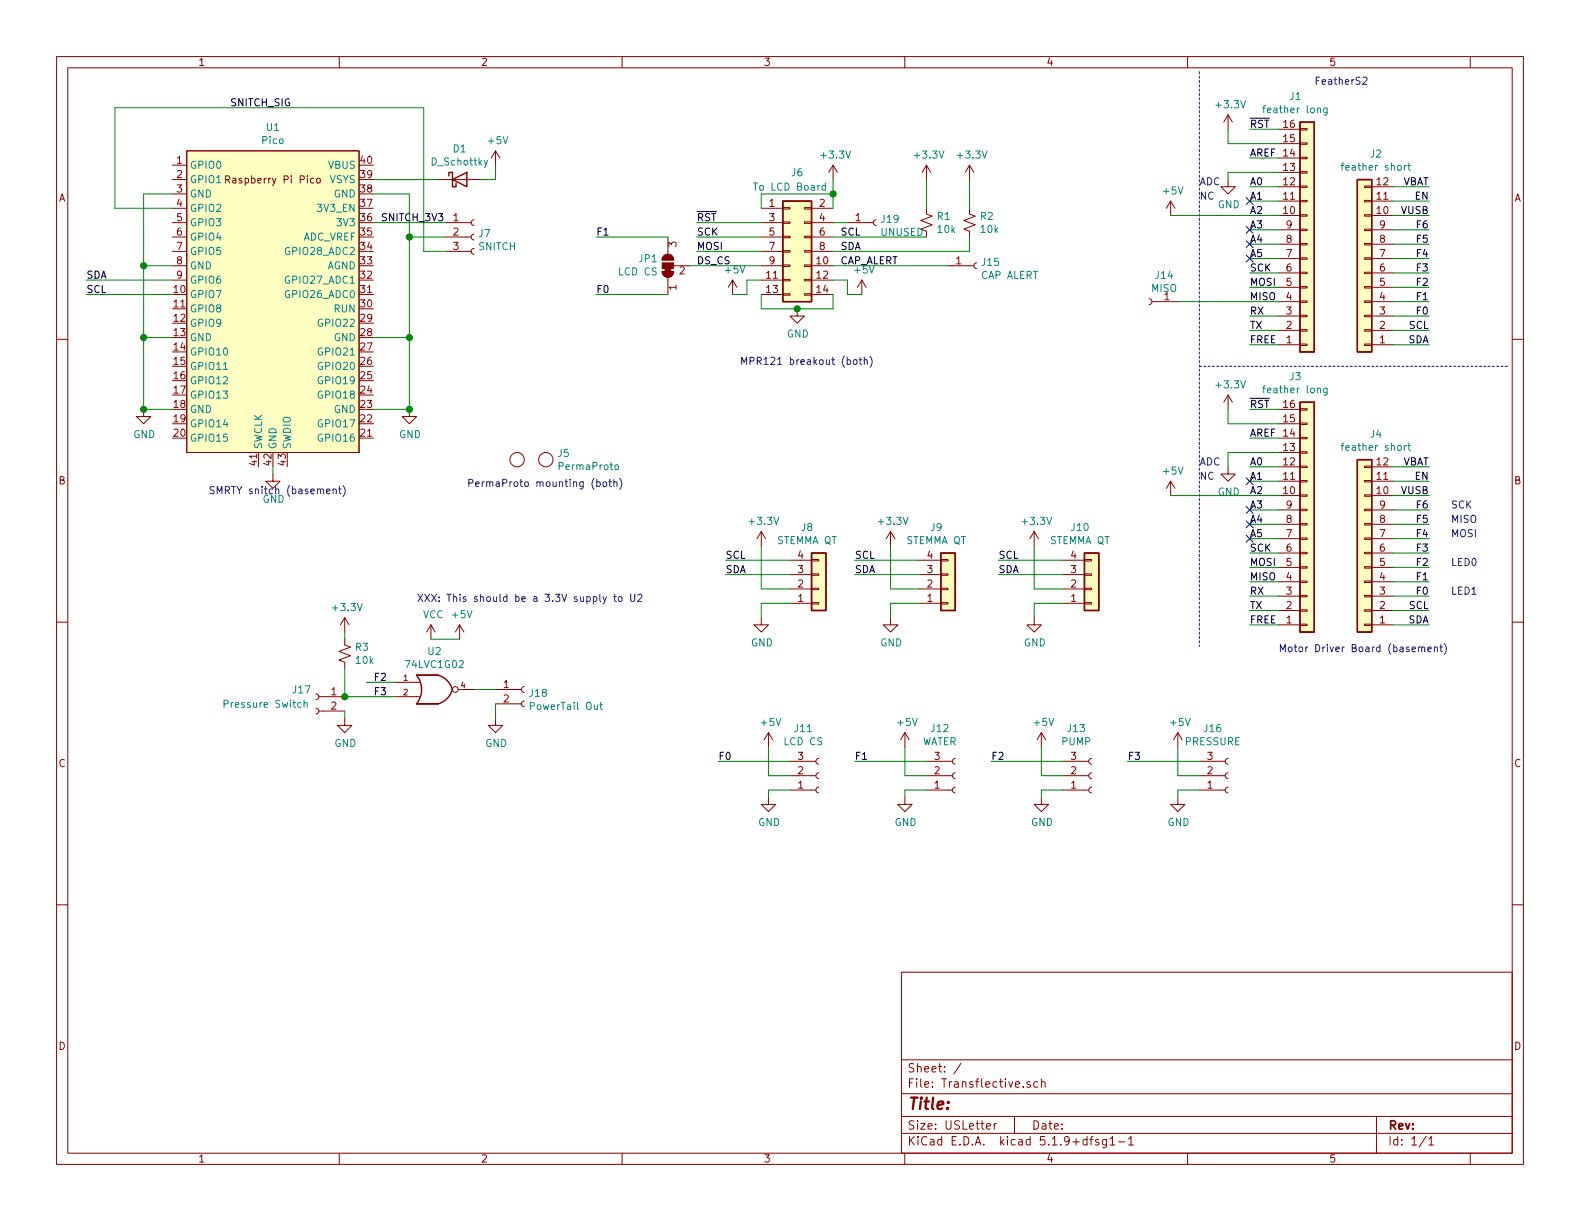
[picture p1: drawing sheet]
EESchema Schematic File Version 4
LIBS:Transflective-cache
EELAYER 26 0
EELAYER END
$Descr USLetter 11000 8500
encoding utf-8
Sheet 1 1
Title ""
Date ""
Rev ""
Comp ""
Comment1 ""
Comment2 ""
Comment3 ""
Comment4 ""
$EndDescr
$Comp
L Connector_Generic:Conn_01x16 J1
U 1 1
P 9100 1700
F 0 "J1" H 9019 675 50  0000 C CNN
F 1 "feather long" H 9019 766 50  0000 C CNN
F 2 "Connector_PinHeader_2.54mm:PinHeader_1x16_P2.54mm_Vertical" H 9100 1700 50  0001 C CNN
F 3 "~" H 9100 1700 50  0001 C CNN
	1    9100 1700
	1    0    0    1   
$EndComp
$Comp
L Connector_Generic:Conn_01x12 J2
U 1 1
P 9500 1900
F 0 "J2" H 9420 1075 50  0000 C CNN
F 1 "feather short" H 9420 1166 50  0000 C CNN
F 2 "Connector_PinHeader_2.54mm:PinHeader_1x12_P2.54mm_Vertical" H 9500 1900 50  0001 C CNN
F 3 "~" H 9500 1900 50  0001 C CNN
	1    9500 1900
	-1   0    0    1   
$EndComp
Text Label 8700 900  0    50   ~ 0
~RST
Text Label 8700 1100 0    50   ~ 0
AREF
Text Label 8700 1300 0    50   ~ 0
A0
Text Label 8700 1400 0    50   ~ 0
A1
Text Label 8700 1500 0    50   ~ 0
A2
Text Label 8700 1600 0    50   ~ 0
A3
Text Label 8700 1700 0    50   ~ 0
A4
Text Label 8700 1800 0    50   ~ 0
A5
Text Label 8700 1900 0    50   ~ 0
SCK
Text Label 8700 2000 0    50   ~ 0
MOSI
Text Label 8700 2100 0    50   ~ 0
MISO
Text Label 8700 2200 0    50   ~ 0
RX
Text Label 8700 2300 0    50   ~ 0
TX
Text Label 8700 2400 0    50   ~ 0
FREE
Text Label 9950 1300 2    50   ~ 0
VBAT
Text Label 9950 1400 2    50   ~ 0
EN
Text Label 9950 1500 2    50   ~ 0
VUSB
Text Label 9950 1600 2    50   ~ 0
F6
Text Label 9950 1700 2    50   ~ 0
F5
Text Label 9950 1800 2    50   ~ 0
F4
Text Label 9950 1900 2    50   ~ 0
F3
Text Label 9950 2000 2    50   ~ 0
F2
Text Label 9950 2100 2    50   ~ 0
F1
Text Label 9950 2200 2    50   ~ 0
F0
Text Label 9950 2300 2    50   ~ 0
SCL
Text Label 9950 2400 2    50   ~ 0
SDA
Wire Wire Line
	8700 900  8900 900 
Wire Wire Line
	8700 1100 8900 1100
Wire Wire Line
	8700 1300 8900 1300
Wire Wire Line
	8700 1400 8900 1400
Wire Wire Line
	8700 1600 8900 1600
Wire Wire Line
	8700 1700 8900 1700
Wire Wire Line
	8700 1800 8900 1800
Wire Wire Line
	8700 1900 8900 1900
Wire Wire Line
	8700 2000 8900 2000
Wire Wire Line
	8700 2200 8900 2200
Wire Wire Line
	8700 2300 8900 2300
Wire Wire Line
	8700 2400 8900 2400
Wire Wire Line
	9700 1300 9950 1300
Wire Wire Line
	9700 1400 9950 1400
Wire Wire Line
	9700 1500 9950 1500
Wire Wire Line
	9700 1600 9950 1600
Wire Wire Line
	9700 1700 9950 1700
Wire Wire Line
	9700 1800 9950 1800
Wire Wire Line
	9700 1900 9950 1900
Wire Wire Line
	9700 2000 9950 2000
Wire Wire Line
	9700 2100 9950 2100
Wire Wire Line
	9700 2200 9950 2200
Wire Wire Line
	9700 2300 9950 2300
Wire Wire Line
	9700 2400 9950 2400
$Comp
L power:+3.3V #PWR01
U 1 1
P 8550 900
F 0 "#PWR01" H 8550 750 50  0001 C CNN
F 1 "+3.3V" H 8565 1073 50  0000 C CNN
F 2 "" H 8550 900 50  0001 C CNN
F 3 "" H 8550 900 50  0001 C CNN
	1    8550 900 
	1    0    0    -1  
$EndComp
$Comp
L power:GND #PWR02
U 1 1
P 8550 1250
F 0 "#PWR02" H 8550 1000 50  0001 C CNN
F 1 "GND" H 8555 1077 50  0000 C CNN
F 2 "" H 8550 1250 50  0001 C CNN
F 3 "" H 8550 1250 50  0001 C CNN
	1    8550 1250
	1    0    0    -1  
$EndComp
Wire Wire Line
	8550 900  8550 1000
Wire Wire Line
	8550 1000 8900 1000
Wire Wire Line
	8550 1250 8550 1200
Wire Wire Line
	8550 1200 8900 1200
Wire Notes Line
	8350 2550 10500 2550
$Comp
L Connector_Generic:Conn_01x16 J3
U 1 1
P 9100 3650
F 0 "J3" H 9019 2625 50  0000 C CNN
F 1 "feather long" H 9019 2716 50  0000 C CNN
F 2 "Connector_PinHeader_2.54mm:PinHeader_1x16_P2.54mm_Vertical" H 9100 3650 50  0001 C CNN
F 3 "~" H 9100 3650 50  0001 C CNN
	1    9100 3650
	1    0    0    1   
$EndComp
$Comp
L Connector_Generic:Conn_01x12 J4
U 1 1
P 9500 3850
F 0 "J4" H 9420 3025 50  0000 C CNN
F 1 "feather short" H 9420 3116 50  0000 C CNN
F 2 "Connector_PinHeader_2.54mm:PinHeader_1x12_P2.54mm_Vertical" H 9500 3850 50  0001 C CNN
F 3 "~" H 9500 3850 50  0001 C CNN
	1    9500 3850
	-1   0    0    1   
$EndComp
Text Label 8700 2850 0    50   ~ 0
~RST
Text Label 8700 3050 0    50   ~ 0
AREF
Text Label 8700 3250 0    50   ~ 0
A0
Text Label 8700 3350 0    50   ~ 0
A1
Text Label 8700 3450 0    50   ~ 0
A2
Text Label 8700 3550 0    50   ~ 0
A3
Text Label 8700 3650 0    50   ~ 0
A4
Text Label 8700 3750 0    50   ~ 0
A5
Text Label 8700 3850 0    50   ~ 0
SCK
Text Label 8700 3950 0    50   ~ 0
MOSI
Text Label 8700 4050 0    50   ~ 0
MISO
Text Label 8700 4150 0    50   ~ 0
RX
Text Label 8700 4250 0    50   ~ 0
TX
Text Label 8700 4350 0    50   ~ 0
FREE
Text Label 9950 3250 2    50   ~ 0
VBAT
Text Label 9950 3350 2    50   ~ 0
EN
Text Label 9950 3450 2    50   ~ 0
VUSB
Text Label 9950 3550 2    50   ~ 0
F6
Text Label 9950 3650 2    50   ~ 0
F5
Text Label 9950 3750 2    50   ~ 0
F4
Text Label 9950 3850 2    50   ~ 0
F3
Text Label 9950 3950 2    50   ~ 0
F2
Text Label 9950 4050 2    50   ~ 0
F1
Text Label 9950 4150 2    50   ~ 0
F0
Text Label 9950 4250 2    50   ~ 0
SCL
Text Label 9950 4350 2    50   ~ 0
SDA
Wire Wire Line
	8700 2850 8900 2850
Wire Wire Line
	8700 3050 8900 3050
Wire Wire Line
	8700 3250 8900 3250
Wire Wire Line
	8700 3350 8900 3350
Wire Wire Line
	8700 3550 8900 3550
Wire Wire Line
	8700 3650 8900 3650
Wire Wire Line
	8700 3750 8900 3750
Wire Wire Line
	8700 3850 8900 3850
Wire Wire Line
	8700 3950 8900 3950
Wire Wire Line
	8700 4050 8900 4050
Wire Wire Line
	8700 4150 8900 4150
Wire Wire Line
	8700 4250 8900 4250
Wire Wire Line
	8700 4350 8900 4350
Wire Wire Line
	9700 3250 9950 3250
Wire Wire Line
	9700 3350 9950 3350
Wire Wire Line
	9700 3450 9950 3450
Wire Wire Line
	9700 3550 9950 3550
Wire Wire Line
	9700 3650 9950 3650
Wire Wire Line
	9700 3750 9950 3750
Wire Wire Line
	9700 3850 9950 3850
Wire Wire Line
	9700 3950 9950 3950
Wire Wire Line
	9700 4050 9950 4050
Wire Wire Line
	9700 4150 9950 4150
Wire Wire Line
	9700 4250 9950 4250
Wire Wire Line
	9700 4350 9950 4350
$Comp
L power:+3.3V #PWR0101
U 1 1
P 8550 2850
F 0 "#PWR0101" H 8550 2700 50  0001 C CNN
F 1 "+3.3V" H 8565 3023 50  0000 C CNN
F 2 "" H 8550 2850 50  0001 C CNN
F 3 "" H 8550 2850 50  0001 C CNN
	1    8550 2850
	1    0    0    -1  
$EndComp
$Comp
L power:GND #PWR0102
U 1 1
P 8550 3250
F 0 "#PWR0102" H 8550 3000 50  0001 C CNN
F 1 "GND" H 8555 3077 50  0000 C CNN
F 2 "" H 8550 3250 50  0001 C CNN
F 3 "" H 8550 3250 50  0001 C CNN
	1    8550 3250
	1    0    0    -1  
$EndComp
Wire Wire Line
	8550 2850 8550 2950
Wire Wire Line
	8550 2950 8900 2950
Wire Wire Line
	8550 3250 8550 3150
Wire Wire Line
	8550 3150 8900 3150
$Comp
L MCU_RaspberryPi_and_Boards:Pico U1
U 1 1
P 1900 2100
F 0 "U1" H 1900 3315 50  0000 C CNN
F 1 "Pico" H 1900 3224 50  0000 C CNN
F 2 "MCU_RaspberryPi_and_Boards:RPi_Pico_SMD_TH" V 1900 2100 50  0001 C CNN
F 3 "" H 1900 2100 50  0001 C CNN
	1    1900 2100
	1    0    0    -1  
$EndComp
Text Notes 9150 600  0    50   ~ 0
FeatherS2
Text Notes 8900 4550 0    50   ~ 0
Motor Driver Board (basement)
Text Notes 1450 3450 0    50   ~ 0
SMRTY snitch (basement)\n
Text Notes 3250 3400 0    50   ~ 0
PermaProto mounting (both)
Text Notes 5150 2550 0    50   ~ 0
MPR121 breakout (both)
$Comp
L Transflective:PermaProto J5
U 1 1
P 3600 3100
F 0 "J5" H 3878 3046 50  0000 L CNN
F 1 "PermaProto" H 3878 2955 50  0000 L CNN
F 2 "Transflective:PermaProto" H 3600 3100 50  0001 C CNN
F 3 "" H 3600 3100 50  0001 C CNN
	1    3600 3100
	1    0    0    -1  
$EndComp
$Comp
L Connector_Generic:Conn_02x07_Odd_Even J6
U 1 1
P 5500 1750
F 0 "J6" H 5550 2300 50  0000 C CNN
F 1 "To LCD Board" H 5500 2200 50  0000 C CNN
F 2 "Connector_IDC:IDC-Header_2x07_P2.54mm_Vertical" H 5500 1750 50  0001 C CNN
F 3 "~" H 5500 1750 50  0001 C CNN
	1    5500 1750
	1    0    0    -1  
$EndComp
$Comp
L power:+3.3V #PWR0103
U 1 1
P 5800 1250
F 0 "#PWR0103" H 5800 1100 50  0001 C CNN
F 1 "+3.3V" H 5815 1423 50  0000 C CNN
F 2 "" H 5800 1250 50  0001 C CNN
F 3 "" H 5800 1250 50  0001 C CNN
	1    5800 1250
	1    0    0    -1  
$EndComp
Wire Wire Line
	5300 1450 5300 1350
Wire Wire Line
	5300 1350 5800 1350
Wire Wire Line
	5800 1350 5800 1450
Wire Wire Line
	5800 1350 5800 1250
Connection ~ 5800 1350
$Comp
L power:GND #PWR0104
U 1 1
P 5550 2150
F 0 "#PWR0104" H 5550 1900 50  0001 C CNN
F 1 "GND" H 5555 1977 50  0000 C CNN
F 2 "" H 5550 2150 50  0001 C CNN
F 3 "" H 5550 2150 50  0001 C CNN
	1    5550 2150
	1    0    0    -1  
$EndComp
Wire Wire Line
	5800 2050 5800 2150
Wire Wire Line
	5800 2150 5550 2150
Wire Wire Line
	5300 2050 5300 2150
Wire Wire Line
	5300 2150 5550 2150
Connection ~ 5550 2150
$Comp
L power:+5V #PWR0105
U 1 1
P 6000 2050
F 0 "#PWR0105" H 6000 1900 50  0001 C CNN
F 1 "+5V" H 6015 2223 50  0000 C CNN
F 2 "" H 6000 2050 50  0001 C CNN
F 3 "" H 6000 2050 50  0001 C CNN
	1    6000 2050
	1    0    0    -1  
$EndComp
$Comp
L power:+5V #PWR0106
U 1 1
P 5100 2050
F 0 "#PWR0106" H 5100 1900 50  0001 C CNN
F 1 "+5V" H 5115 2223 50  0000 C CNN
F 2 "" H 5100 2050 50  0001 C CNN
F 3 "" H 5100 2050 50  0001 C CNN
	1    5100 2050
	1    0    0    -1  
$EndComp
Wire Wire Line
	5800 1950 5900 1950
Wire Wire Line
	5900 1950 5900 2050
Wire Wire Line
	5900 2050 6000 2050
Wire Wire Line
	5300 1950 5200 1950
Wire Wire Line
	5200 1950 5200 2050
Wire Wire Line
	5200 2050 5100 2050
$Comp
L power:GND #PWR0107
U 1 1
P 1000 2850
F 0 "#PWR0107" H 1000 2600 50  0001 C CNN
F 1 "GND" H 1005 2677 50  0000 C CNN
F 2 "" H 1000 2850 50  0001 C CNN
F 3 "" H 1000 2850 50  0001 C CNN
	1    1000 2850
	1    0    0    -1  
$EndComp
Wire Wire Line
	1200 2850 1000 2850
$Comp
L power:GND #PWR0108
U 1 1
P 2850 2850
F 0 "#PWR0108" H 2850 2600 50  0001 C CNN
F 1 "GND" H 2855 2677 50  0000 C CNN
F 2 "" H 2850 2850 50  0001 C CNN
F 3 "" H 2850 2850 50  0001 C CNN
	1    2850 2850
	1    0    0    -1  
$EndComp
Wire Wire Line
	2600 2850 2850 2850
Wire Wire Line
	2600 2350 2850 2350
Wire Wire Line
	2850 2350 2850 2850
Connection ~ 2850 2850
Wire Wire Line
	1200 2350 1000 2350
Wire Wire Line
	1000 2350 1000 2850
Connection ~ 1000 2850
Wire Wire Line
	1200 1850 1000 1850
Wire Wire Line
	1000 1850 1000 2350
Connection ~ 1000 2350
Wire Wire Line
	1200 1350 1000 1350
Wire Wire Line
	1000 1350 1000 1850
Connection ~ 1000 1850
Wire Wire Line
	2600 1350 2850 1350
Wire Wire Line
	2850 1350 2850 1650
Connection ~ 2850 2350
$Comp
L power:GND #PWR0109
U 1 1
P 1900 3300
F 0 "#PWR0109" H 1900 3050 50  0001 C CNN
F 1 "GND" H 1905 3127 50  0000 C CNN
F 2 "" H 1900 3300 50  0001 C CNN
F 3 "" H 1900 3300 50  0001 C CNN
	1    1900 3300
	1    0    0    -1  
$EndComp
Wire Wire Line
	1900 3250 1900 3300
Wire Wire Line
	5800 1550 5900 1550
Wire Wire Line
	4850 1550 5300 1550
Wire Wire Line
	4850 1650 5300 1650
Wire Wire Line
	4850 1750 5300 1750
Wire Wire Line
	4800 1850 5300 1850
Text Label 5850 1650 0    50   ~ 0
SCL
Text Label 5850 1750 0    50   ~ 0
SDA
Text Label 5850 1850 0    50   ~ 0
CAP_ALERT
Text Label 4850 1550 0    50   ~ 0
~RST
Text Label 4850 1650 0    50   ~ 0
SCK
Text Label 4850 1750 0    50   ~ 0
MOSI
Text Label 4850 1850 0    50   ~ 0
DS_CS
$Comp
L Device:D_Schottky D1
U 1 1
P 3200 1250
F 0 "D1" H 3200 1466 50  0000 C CNN
F 1 "D_Schottky" H 3200 1375 50  0000 C CNN
F 2 "Diode_THT:D_DO-41_SOD81_P10.16mm_Horizontal" H 3200 1250 50  0001 C CNN
F 3 "~" H 3200 1250 50  0001 C CNN
	1    3200 1250
	1    0    0    -1  
$EndComp
Wire Wire Line
	3050 1250 2600 1250
$Comp
L power:+5V #PWR03
U 1 1
P 3450 1150
F 0 "#PWR03" H 3450 1000 50  0001 C CNN
F 1 "+5V" H 3465 1323 50  0000 C CNN
F 2 "" H 3450 1150 50  0001 C CNN
F 3 "" H 3450 1150 50  0001 C CNN
	1    3450 1150
	1    0    0    -1  
$EndComp
Wire Wire Line
	3450 1150 3450 1250
Wire Wire Line
	3450 1250 3350 1250
$Comp
L Connector_Generic:Conn_01x04 J8
U 1 1
P 5700 4100
F 0 "J8" H 5619 3675 50  0000 C CNN
F 1 "STEMMA QT" H 5619 3766 50  0000 C CNN
F 2 "Transflective:JST-SH-4-VERT-SMD" H 5700 4100 50  0001 C CNN
F 3 "~" H 5700 4100 50  0001 C CNN
	1    5700 4100
	1    0    0    1   
$EndComp
$Comp
L Connector:Conn_01x03_Female J7
U 1 1
P 3300 1650
F 0 "J7" H 3327 1676 50  0000 L CNN
F 1 "SNITCH" H 3327 1585 50  0000 L CNN
F 2 "Connector_JST:JST_XH_B03B-XH-AM_1x03_P2.50mm_Vertical" H 3300 1650 50  0001 C CNN
F 3 "~" H 3300 1650 50  0001 C CNN
	1    3300 1650
	1    0    0    -1  
$EndComp
Wire Wire Line
	2600 1550 3100 1550
Wire Wire Line
	3100 1650 2850 1650
Connection ~ 2850 1650
Wire Wire Line
	2850 1650 2850 2350
Wire Wire Line
	3100 1750 2950 1750
Wire Wire Line
	2950 1750 2950 750 
Wire Wire Line
	2950 750  800  750 
Wire Wire Line
	800  750  800  1450
Wire Wire Line
	800  1450 1200 1450
Wire Wire Line
	1200 1950 600  1950
Wire Wire Line
	1200 2050 600  2050
Text Label 600  1950 0    50   ~ 0
SDA
Text Label 600  2050 0    50   ~ 0
SCL
$Comp
L power:+3.3V #PWR04
U 1 1
P 5300 3800
F 0 "#PWR04" H 5300 3650 50  0001 C CNN
F 1 "+3.3V" H 5315 3973 50  0000 C CNN
F 2 "" H 5300 3800 50  0001 C CNN
F 3 "" H 5300 3800 50  0001 C CNN
	1    5300 3800
	1    0    0    -1  
$EndComp
$Comp
L power:GND #PWR05
U 1 1
P 5300 4300
F 0 "#PWR05" H 5300 4050 50  0001 C CNN
F 1 "GND" H 5305 4127 50  0000 C CNN
F 2 "" H 5300 4300 50  0001 C CNN
F 3 "" H 5300 4300 50  0001 C CNN
	1    5300 4300
	1    0    0    -1  
$EndComp
Wire Wire Line
	5500 4200 5300 4200
Wire Wire Line
	5300 4200 5300 4300
Wire Wire Line
	5500 4100 5300 4100
Wire Wire Line
	5300 4100 5300 3800
Wire Wire Line
	5500 4000 5050 4000
Wire Wire Line
	5500 3900 5050 3900
Text Label 5050 3900 0    50   ~ 0
SCL
Text Label 5050 4000 0    50   ~ 0
SDA
$Comp
L Connector_Generic:Conn_01x04 J9
U 1 1
P 6600 4100
F 0 "J9" H 6519 3675 50  0000 C CNN
F 1 "STEMMA QT" H 6519 3766 50  0000 C CNN
F 2 "Transflective:JST-SH-4-VERT-SMD" H 6600 4100 50  0001 C CNN
F 3 "~" H 6600 4100 50  0001 C CNN
	1    6600 4100
	1    0    0    1   
$EndComp
$Comp
L power:+3.3V #PWR06
U 1 1
P 6200 3800
F 0 "#PWR06" H 6200 3650 50  0001 C CNN
F 1 "+3.3V" H 6215 3973 50  0000 C CNN
F 2 "" H 6200 3800 50  0001 C CNN
F 3 "" H 6200 3800 50  0001 C CNN
	1    6200 3800
	1    0    0    -1  
$EndComp
$Comp
L power:GND #PWR07
U 1 1
P 6200 4300
F 0 "#PWR07" H 6200 4050 50  0001 C CNN
F 1 "GND" H 6205 4127 50  0000 C CNN
F 2 "" H 6200 4300 50  0001 C CNN
F 3 "" H 6200 4300 50  0001 C CNN
	1    6200 4300
	1    0    0    -1  
$EndComp
Wire Wire Line
	6400 4200 6200 4200
Wire Wire Line
	6200 4200 6200 4300
Wire Wire Line
	6400 4100 6200 4100
Wire Wire Line
	6200 4100 6200 3800
Wire Wire Line
	6400 4000 5950 4000
Wire Wire Line
	6400 3900 5950 3900
Text Label 5950 3900 0    50   ~ 0
SCL
Text Label 5950 4000 0    50   ~ 0
SDA
$Comp
L Connector_Generic:Conn_01x04 J10
U 1 1
P 7600 4100
F 0 "J10" H 7519 3675 50  0000 C CNN
F 1 "STEMMA QT" H 7519 3766 50  0000 C CNN
F 2 "Connector_JST:JST_XH_B04B-XH-AM_1x04_P2.50mm_Vertical" H 7600 4100 50  0001 C CNN
F 3 "~" H 7600 4100 50  0001 C CNN
	1    7600 4100
	1    0    0    1   
$EndComp
$Comp
L power:+3.3V #PWR0110
U 1 1
P 7200 3800
F 0 "#PWR0110" H 7200 3650 50  0001 C CNN
F 1 "+3.3V" H 7215 3973 50  0000 C CNN
F 2 "" H 7200 3800 50  0001 C CNN
F 3 "" H 7200 3800 50  0001 C CNN
	1    7200 3800
	1    0    0    -1  
$EndComp
$Comp
L power:GND #PWR0111
U 1 1
P 7200 4300
F 0 "#PWR0111" H 7200 4050 50  0001 C CNN
F 1 "GND" H 7205 4127 50  0000 C CNN
F 2 "" H 7200 4300 50  0001 C CNN
F 3 "" H 7200 4300 50  0001 C CNN
	1    7200 4300
	1    0    0    -1  
$EndComp
Wire Wire Line
	7400 4200 7200 4200
Wire Wire Line
	7200 4200 7200 4300
Wire Wire Line
	7400 4100 7200 4100
Wire Wire Line
	7200 4100 7200 3800
Wire Wire Line
	7400 4000 6950 4000
Wire Wire Line
	7400 3900 6950 3900
Text Label 6950 3900 0    50   ~ 0
SCL
Text Label 6950 4000 0    50   ~ 0
SDA
$Comp
L Connector:Conn_01x03_Female J13
U 1 1
P 7600 5400
F 0 "J13" H 7493 5075 50  0000 C CNN
F 1 "PUMP" H 7493 5166 50  0000 C CNN
F 2 "Connector_JST:JST_XH_B03B-XH-AM_1x03_P2.50mm_Vertical" H 7600 5400 50  0001 C CNN
F 3 "~" H 7600 5400 50  0001 C CNN
	1    7600 5400
	1    0    0    1   
$EndComp
$Comp
L Device:R_Small_US R1
U 1 1
P 6450 1550
F 0 "R1" H 6518 1596 50  0000 L CNN
F 1 "10k" H 6518 1505 50  0000 L CNN
F 2 "Resistor_THT:R_Axial_DIN0207_L6.3mm_D2.5mm_P10.16mm_Horizontal" H 6450 1550 50  0001 C CNN
F 3 "~" H 6450 1550 50  0001 C CNN
	1    6450 1550
	1    0    0    -1  
$EndComp
$Comp
L Device:R_Small_US R2
U 1 1
P 6750 1550
F 0 "R2" H 6818 1596 50  0000 L CNN
F 1 "10k" H 6818 1505 50  0000 L CNN
F 2 "Resistor_THT:R_Axial_DIN0207_L6.3mm_D2.5mm_P10.16mm_Horizontal" H 6750 1550 50  0001 C CNN
F 3 "~" H 6750 1550 50  0001 C CNN
	1    6750 1550
	1    0    0    -1  
$EndComp
$Comp
L power:+3.3V #PWR0112
U 1 1
P 6450 1250
F 0 "#PWR0112" H 6450 1100 50  0001 C CNN
F 1 "+3.3V" H 6465 1423 50  0000 C CNN
F 2 "" H 6450 1250 50  0001 C CNN
F 3 "" H 6450 1250 50  0001 C CNN
	1    6450 1250
	1    0    0    -1  
$EndComp
$Comp
L power:+3.3V #PWR0113
U 1 1
P 6750 1250
F 0 "#PWR0113" H 6750 1100 50  0001 C CNN
F 1 "+3.3V" H 6765 1423 50  0000 C CNN
F 2 "" H 6750 1250 50  0001 C CNN
F 3 "" H 6750 1250 50  0001 C CNN
	1    6750 1250
	1    0    0    -1  
$EndComp
Wire Wire Line
	5800 1650 6450 1650
Wire Wire Line
	6750 1650 6750 1750
Wire Wire Line
	5800 1750 6750 1750
Wire Wire Line
	6450 1250 6450 1450
Wire Wire Line
	6750 1250 6750 1450
$Comp
L power:+5V #PWR0114
U 1 1
P 7250 5200
F 0 "#PWR0114" H 7250 5050 50  0001 C CNN
F 1 "+5V" H 7265 5373 50  0000 C CNN
F 2 "" H 7250 5200 50  0001 C CNN
F 3 "" H 7250 5200 50  0001 C CNN
	1    7250 5200
	1    0    0    -1  
$EndComp
$Comp
L power:GND #PWR0115
U 1 1
P 7250 5550
F 0 "#PWR0115" H 7250 5300 50  0001 C CNN
F 1 "GND" H 7255 5377 50  0000 C CNN
F 2 "" H 7250 5550 50  0001 C CNN
F 3 "" H 7250 5550 50  0001 C CNN
	1    7250 5550
	1    0    0    -1  
$EndComp
Wire Wire Line
	7400 5500 7250 5500
Wire Wire Line
	7250 5500 7250 5550
Wire Wire Line
	7400 5400 7250 5400
Wire Wire Line
	7250 5400 7250 5200
Wire Wire Line
	7400 5300 6900 5300
$Comp
L Connector:Conn_01x03_Female J12
U 1 1
P 6650 5400
F 0 "J12" H 6543 5075 50  0000 C CNN
F 1 "WATER" H 6543 5166 50  0000 C CNN
F 2 "Connector_JST:JST_XH_B03B-XH-AM_1x03_P2.50mm_Vertical" H 6650 5400 50  0001 C CNN
F 3 "~" H 6650 5400 50  0001 C CNN
	1    6650 5400
	1    0    0    1   
$EndComp
$Comp
L power:+5V #PWR0116
U 1 1
P 6300 5200
F 0 "#PWR0116" H 6300 5050 50  0001 C CNN
F 1 "+5V" H 6315 5373 50  0000 C CNN
F 2 "" H 6300 5200 50  0001 C CNN
F 3 "" H 6300 5200 50  0001 C CNN
	1    6300 5200
	1    0    0    -1  
$EndComp
$Comp
L power:GND #PWR0117
U 1 1
P 6300 5550
F 0 "#PWR0117" H 6300 5300 50  0001 C CNN
F 1 "GND" H 6305 5377 50  0000 C CNN
F 2 "" H 6300 5550 50  0001 C CNN
F 3 "" H 6300 5550 50  0001 C CNN
	1    6300 5550
	1    0    0    -1  
$EndComp
Wire Wire Line
	6450 5500 6300 5500
Wire Wire Line
	6300 5500 6300 5550
Wire Wire Line
	6450 5400 6300 5400
Wire Wire Line
	6300 5400 6300 5200
Wire Wire Line
	6450 5300 5950 5300
$Comp
L Connector:Conn_01x03_Female J11
U 1 1
P 5700 5400
F 0 "J11" H 5593 5075 50  0000 C CNN
F 1 "LCD CS" H 5593 5166 50  0000 C CNN
F 2 "Connector_JST:JST_XH_B03B-XH-AM_1x03_P2.50mm_Vertical" H 5700 5400 50  0001 C CNN
F 3 "~" H 5700 5400 50  0001 C CNN
	1    5700 5400
	1    0    0    1   
$EndComp
$Comp
L power:+5V #PWR0118
U 1 1
P 5350 5200
F 0 "#PWR0118" H 5350 5050 50  0001 C CNN
F 1 "+5V" H 5365 5373 50  0000 C CNN
F 2 "" H 5350 5200 50  0001 C CNN
F 3 "" H 5350 5200 50  0001 C CNN
	1    5350 5200
	1    0    0    -1  
$EndComp
$Comp
L power:GND #PWR0119
U 1 1
P 5350 5550
F 0 "#PWR0119" H 5350 5300 50  0001 C CNN
F 1 "GND" H 5355 5377 50  0000 C CNN
F 2 "" H 5350 5550 50  0001 C CNN
F 3 "" H 5350 5550 50  0001 C CNN
	1    5350 5550
	1    0    0    -1  
$EndComp
Wire Wire Line
	5500 5500 5350 5500
Wire Wire Line
	5350 5500 5350 5550
Wire Wire Line
	5500 5400 5350 5400
Wire Wire Line
	5350 5400 5350 5200
Wire Wire Line
	5500 5300 5000 5300
Text Notes 8350 1300 0    50   ~ 0
ADC
Text Notes 8350 1400 0    50   ~ 0
NC
$Comp
L power:+5V #PWR0120
U 1 1
P 8150 1500
F 0 "#PWR0120" H 8150 1350 50  0001 C CNN
F 1 "+5V" H 8165 1673 50  0000 C CNN
F 2 "" H 8150 1500 50  0001 C CNN
F 3 "" H 8150 1500 50  0001 C CNN
	1    8150 1500
	1    0    0    -1  
$EndComp
Wire Wire Line
	8150 1500 8900 1500
Text Notes 8350 3250 0    50   ~ 0
ADC
Text Notes 8350 3350 0    50   ~ 0
NC
$Comp
L power:+5V #PWR0121
U 1 1
P 8150 3450
F 0 "#PWR0121" H 8150 3300 50  0001 C CNN
F 1 "+5V" H 8165 3623 50  0000 C CNN
F 2 "" H 8150 3450 50  0001 C CNN
F 3 "" H 8150 3450 50  0001 C CNN
	1    8150 3450
	1    0    0    -1  
$EndComp
Wire Notes Line
	8350 500  8350 4500
Wire Wire Line
	8150 3450 8900 3450
$Comp
L Connector:Conn_01x01_Female J14
U 1 1
P 8000 2100
F 0 "J14" H 7894 2285 50  0000 C CNN
F 1 "MISO" H 7894 2194 50  0000 C CNN
F 2 "Connector_PinHeader_2.54mm:PinHeader_1x01_P2.54mm_Vertical" H 8000 2100 50  0001 C CNN
F 3 "~" H 8000 2100 50  0001 C CNN
	1    8000 2100
	-1   0    0    -1  
$EndComp
Wire Wire Line
	8200 2100 8900 2100
NoConn ~ 8700 1400
NoConn ~ 8700 1600
NoConn ~ 8700 1700
NoConn ~ 8700 1800
NoConn ~ 8700 3350
NoConn ~ 8700 3550
NoConn ~ 8700 3650
NoConn ~ 8700 3750
Text Notes 10100 3750 0    50   ~ 0
MOSI
Text Notes 10100 3650 0    50   ~ 0
MISO
Text Notes 10100 3550 0    50   ~ 0
SCK
Text Notes 10100 4150 0    50   ~ 0
LED1
Text Notes 10100 3950 0    50   ~ 0
LED0
Text Label 6900 5300 0    50   ~ 0
F2
Text Label 5950 5300 0    50   ~ 0
F1
$Comp
L Connector:Conn_01x01_Female J15
U 1 1
P 6800 1850
F 0 "J15" H 6827 1876 50  0000 L CNN
F 1 "CAP ALERT" H 6827 1785 50  0000 L CNN
F 2 "Connector_PinHeader_2.54mm:PinHeader_1x01_P2.54mm_Vertical" H 6800 1850 50  0001 C CNN
F 3 "~" H 6800 1850 50  0001 C CNN
	1    6800 1850
	1    0    0    -1  
$EndComp
Wire Wire Line
	5800 1850 6600 1850
Text Label 5000 5300 0    50   ~ 0
F0
$Comp
L Jumper:SolderJumper_3_Bridged12 JP1
U 1 1
P 4650 1850
F 0 "JP1" V 4696 1918 50  0000 L CNN
F 1 "LCD CS" V 4605 1918 50  0000 L CNN
F 2 "Jumper:SolderJumper-3_P1.3mm_Bridged2Bar12_RoundedPad1.0x1.5mm" H 4650 1850 50  0001 C CNN
F 3 "~" H 4650 1850 50  0001 C CNN
	1    4650 1850
	0    -1   -1   0   
$EndComp
Wire Wire Line
	4650 1650 4150 1650
Wire Wire Line
	4650 2050 4150 2050
Text Label 4150 2050 0    50   ~ 0
F0
Text Label 4150 1650 0    50   ~ 0
F1
$Comp
L Connector:Conn_01x03_Female J16
U 1 1
P 8550 5400
F 0 "J16" H 8443 5075 50  0000 C CNN
F 1 "PRESSURE" H 8443 5166 50  0000 C CNN
F 2 "Connector_JST:JST_XH_B03B-XH-AM_1x03_P2.50mm_Vertical" H 8550 5400 50  0001 C CNN
F 3 "~" H 8550 5400 50  0001 C CNN
	1    8550 5400
	1    0    0    1   
$EndComp
$Comp
L power:+5V #PWR0122
U 1 1
P 8200 5200
F 0 "#PWR0122" H 8200 5050 50  0001 C CNN
F 1 "+5V" H 8215 5373 50  0000 C CNN
F 2 "" H 8200 5200 50  0001 C CNN
F 3 "" H 8200 5200 50  0001 C CNN
	1    8200 5200
	1    0    0    -1  
$EndComp
$Comp
L power:GND #PWR0123
U 1 1
P 8200 5550
F 0 "#PWR0123" H 8200 5300 50  0001 C CNN
F 1 "GND" H 8205 5377 50  0000 C CNN
F 2 "" H 8200 5550 50  0001 C CNN
F 3 "" H 8200 5550 50  0001 C CNN
	1    8200 5550
	1    0    0    -1  
$EndComp
Wire Wire Line
	8350 5500 8200 5500
Wire Wire Line
	8200 5500 8200 5550
Wire Wire Line
	8350 5400 8200 5400
Wire Wire Line
	8200 5400 8200 5200
Wire Wire Line
	8350 5300 7850 5300
Text Label 7850 5300 0    50   ~ 0
F3
$Comp
L 74xGxx:74LVC1G02 U2
U 1 1
P 3050 4800
F 0 "U2" H 3025 5067 50  0000 C CNN
F 1 "74LVC1G02" H 3025 4976 50  0000 C CNN
F 2 "Package_TO_SOT_SMD:SOT-23-5_HandSoldering" H 3050 4800 50  0001 C CNN
F 3 "http://www.ti.com/lit/sg/scyt129e/scyt129e.pdf" H 3050 4800 50  0001 C CNN
	1    3050 4800
	1    0    0    -1  
$EndComp
$Comp
L power:VCC #PWR0125
U 1 1
P 3000 4450
F 0 "#PWR0125" H 3000 4300 50  0001 C CNN
F 1 "VCC" H 3017 4623 50  0000 C CNN
F 2 "" H 3000 4450 50  0001 C CNN
F 3 "" H 3000 4450 50  0001 C CNN
	1    3000 4450
	1    0    0    -1  
$EndComp
$Comp
L power:+5V #PWR0126
U 1 1
P 3200 4450
F 0 "#PWR0126" H 3200 4300 50  0001 C CNN
F 1 "+5V" H 3215 4623 50  0000 C CNN
F 2 "" H 3200 4450 50  0001 C CNN
F 3 "" H 3200 4450 50  0001 C CNN
	1    3200 4450
	1    0    0    -1  
$EndComp
Wire Wire Line
	3200 4450 3000 4450
$Comp
L Connector:Conn_01x02_Female J17
U 1 1
P 2200 4850
F 0 "J17" H 2300 4900 50  0000 C CNN
F 1 "Pressure Switch" H 2550 4800 50  0000 C CNN
F 2 "Connector_JST:JST_XH_B02B-XH-AM_1x02_P2.50mm_Vertical" H 2200 4850 50  0001 C CNN
F 3 "~" H 2200 4850 50  0001 C CNN
	1    2200 4850
	-1   0    0    -1  
$EndComp
$Comp
L Device:R_Small_US R3
U 1 1
P 2400 4550
F 0 "R3" H 2468 4596 50  0000 L CNN
F 1 "10k" H 2468 4505 50  0000 L CNN
F 2 "Resistor_THT:R_Axial_DIN0207_L6.3mm_D2.5mm_P10.16mm_Horizontal" H 2400 4550 50  0001 C CNN
F 3 "~" H 2400 4550 50  0001 C CNN
	1    2400 4550
	1    0    0    -1  
$EndComp
$Comp
L power:GND #PWR0124
U 1 1
P 2400 5000
F 0 "#PWR0124" H 2400 4750 50  0001 C CNN
F 1 "GND" H 2405 4827 50  0000 C CNN
F 2 "" H 2400 5000 50  0001 C CNN
F 3 "" H 2400 5000 50  0001 C CNN
	1    2400 5000
	1    0    0    -1  
$EndComp
Wire Wire Line
	2400 4950 2400 5000
Wire Wire Line
	2400 4850 2400 4650
Wire Wire Line
	2400 4450 2400 4400
Wire Wire Line
	2400 4850 2750 4850
Connection ~ 2400 4850
$Comp
L Connector:Conn_01x02_Female J18
U 1 1
P 3650 4800
F 0 "J18" H 3678 4776 50  0000 L CNN
F 1 "PowerTail Out" H 3678 4685 50  0000 L CNN
F 2 "Connector_JST:JST_XH_B02B-XH-AM_1x02_P2.50mm_Vertical" H 3650 4800 50  0001 C CNN
F 3 "~" H 3650 4800 50  0001 C CNN
	1    3650 4800
	1    0    0    -1  
$EndComp
$Comp
L power:GND #PWR0127
U 1 1
P 3450 5000
F 0 "#PWR0127" H 3450 4750 50  0001 C CNN
F 1 "GND" H 3455 4827 50  0000 C CNN
F 2 "" H 3450 5000 50  0001 C CNN
F 3 "" H 3450 5000 50  0001 C CNN
	1    3450 5000
	1    0    0    -1  
$EndComp
Wire Wire Line
	3450 4900 3450 5000
Wire Wire Line
	3300 4800 3450 4800
Text Label 2600 4750 0    50   ~ 0
F2
Wire Wire Line
	2750 4750 2550 4750
Text Label 2600 4850 0    50   ~ 0
F3
$Comp
L power:+3.3V #PWR0128
U 1 1
P 2400 4400
F 0 "#PWR0128" H 2400 4250 50  0001 C CNN
F 1 "+3.3V" H 2415 4573 50  0000 C CNN
F 2 "" H 2400 4400 50  0001 C CNN
F 3 "" H 2400 4400 50  0001 C CNN
	1    2400 4400
	1    0    0    -1  
$EndComp
Text Label 1600 750  0    50   ~ 0
SNITCH_SIG
Text Label 2650 1550 0    50   ~ 0
SNITCH_3V3
$Comp
L Connector:Conn_01x01_Female J19
U 1 1
P 6100 1550
F 0 "J19" H 6127 1576 50  0000 L CNN
F 1 "UNUSED" H 6127 1485 50  0000 L CNN
F 2 "Connector_PinHeader_2.54mm:PinHeader_1x01_P2.54mm_Vertical" H 6100 1550 50  0001 C CNN
F 3 "~" H 6100 1550 50  0001 C CNN
	1    6100 1550
	1    0    0    -1  
$EndComp
Text Notes 2900 4200 0    50   ~ 0
XXX: This should be a 3.3V supply to U2
$EndSCHEMATC
